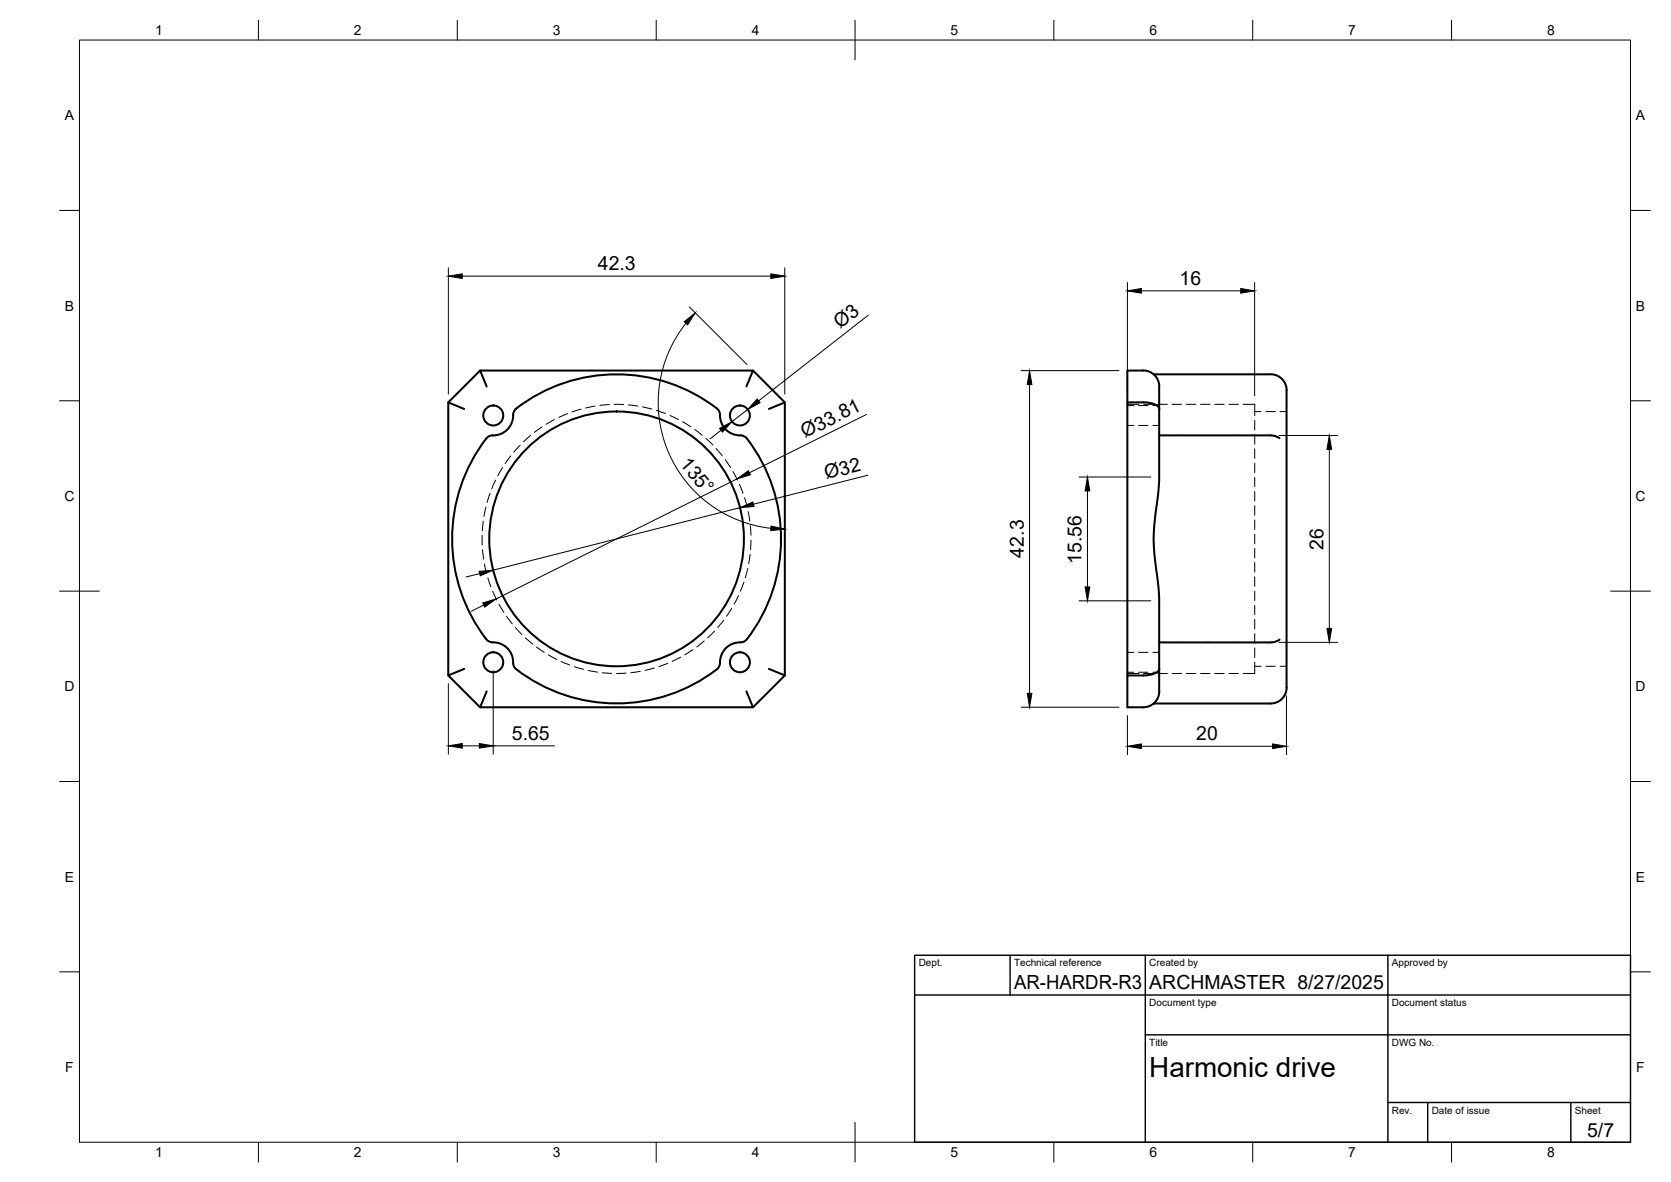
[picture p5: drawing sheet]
<svg xmlns="http://www.w3.org/2000/svg" width="420mm" height="297mm" viewBox="0 0 420 297" stroke-linecap="round" stroke-linejoin="round" font-family="sans-serif">
<!-- layer: Visible -->
<g fill="none" stroke="#000" stroke-width=".51">
<path d="M120.7 93.1h68.6l-1.6 4M122.4 97.1l-1.7-4-8 8M189.3 93.1l8 8-4 1.7M290.1 94.1h29.4M319.5 94.1a4 4 0 0 1 4 4M323.5 98.1v74.7M116.7 102.8l-4-1.7v68.6M197.3 101.1v68.6l-4-1.6M283.5 101.1v-8h4a4 4 0 0 1 4 4v5.7M287.5 101.1h-4v68.6M287.5 101.1h.9a3 3 0 0 1 3.1 1.7M291.5 102.8l-.2 19.9a81.7 81.7 0 0 0-1.1 15.7l1.3 11.7v23.6a4 4 0 0 1-4 4h-4v-8a17.2 17.2 0 0 0 6.5-.3 1.8 1.8 0 0 0 1.5-1.3"/>
<path d="M291.5 109.4h28l1.2 .2 1 .5M116.7 168.1l-4 1.6 8 8M122.4 173.7l-1.7 4h68.6l-1.6-4M180.3 168.2a41.3 41.3 0 0 1-50.8-.3l-.3-.6a5.8 5.8 0 0 0-2.5-5.1l-1.6-.7-1.6-.1-.7-.3a40.5 40.5 0 0 1-8.3-33.8 38.5 38.5 0 0 1 8.3-17.6l.4-.2a5.8 5.8 0 0 0 5.1-2.5l.6-1.6 .2-1.5 .2-.7a40.5 40.5 0 0 1 33.8-8.3 38.5 38.5 0 0 1 17.7 8.3l.1 .4a5.8 5.8 0 0 0 2.5 5.1l1.6 .6 1.5 .1 .7 .3a40.7 40.7 0 0 1 7.2 38.3 36.5 36.5 0 0 1-7.2 13.1l-.3 .2a5.8 5.8 0 0 0-5.1 2.5l-.7 1.6-.2 1.9-.6 .9M197.3 169.7l-8 8M321.7 160.7l-1 .6-1.2 .1h-28M323.5 172.8a4 4 0 0 1-4 4h-29.4"/>
<circle cx="124" cy="104.4" r="2.51"/>
<circle cx="186" cy="104.4" r="2.51"/>
<circle cx="155" cy="135.4" r="32"/>
<circle cx="124" cy="166.4" r="2.51"/>
<circle cx="186" cy="166.4" r="2.51"/>
</g>
<!-- layer: Hidden -->
<g fill="none" stroke="#000" stroke-width=".25">
<path d="M126.4 117.5l-1.2 2.1M128.4 114.6l-1.4 1.9M130.8 111.9l-1.6 1.7M133.4 109.4l-1.8 1.6M136.3 107.3l-1.9 1.4M139.4 105.4l-2.1 1.2M142.7 104l-2.2 .9M146.1 102.8l-2.3 .7M149.6 102.1l-2.3 .4M153.2 101.7l-2.4 .2M154.4 101.6l2.4 .1M158 101.8l2.4 .3"/>
<path d="M161.6 102.3l2.3 .5M165.1 103.1l2.2 .8M168.4 104.4l2.2 1M171.7 106l2 1.3M174.7 107.9l1.9 1.5M177.5 110.2l1.7 1.6M180.1 112.7l1.5 1.8M182.4 115.5l1.3 2M184.3 118.5l1.1 2.1M283.5 101.6h2.9M283.5 101.9h1.6M283.5 106.9h1.6"/>
<path d="M286.3 101.9h2.3M286.3 106.9h2.3M287.6 101.6h2.3M289.9 101.9h1.6M289.9 106.9h1.6M291.1 101.6h2.4M291.5 109.4h2.7M294.7 101.6h2.4M295.4 109.4h2.3M298.3 101.6h2.4M298.9 109.4h2.4M301.9 101.6h2.3"/>
<path d="M302.5 109.4h2.4M305.4 101.6h2.4M306.1 109.4h2.4M309 101.6h2.4M309.6 109.4h2.4M312.6 101.6h2.9v2.9M313.2 109.4h2.4M315.5 105.6v2.4M315.5 109.2v2.4M315.5 112.8v2.4M315.5 116.4v2.4M315.5 120v2.3"/>
<path d="M315.5 103.4h1.6M316.8 109.4l3.2 .1 1.7 .6M318.3 103.4h2.4M321.9 103.4h1.6M121.2 134.5v2.5M121.3 138.1l.3 2.4M121.5 131l-.2 2.4M122.2 127.4l-.5 2.4M123.2 124l-.7 2.3M124.6 120.7l-1 2.2M185.9 121.7l.9 2.3M187.2 125.1l.7 2.3"/>
<path d="M188.1 128.6l.4 2.3M188.6 139.3l-.3 2.4M188.7 132.1l.1 2.4M188.8 135.7l-.1 2.4M315.5 123.5v2.4M315.5 127.1v2.4M315.5 130.7v2.3M315.5 134.2v2.4M315.5 137.8v2.4M121.8 141.7l.5 2.3M122.7 145.2l.7 2.3M123.9 148.6l1 2.2"/>
<path d="M125.5 151.8l1.2 2.1M127.4 154.9l1.4 1.9M129.6 157.7l1.6 1.8M179.7 158.6l-1.7 1.7M182 155.8l-1.5 1.9M184 152.9l-1.3 2M185.7 149.7l-1.1 2.1M187 146.3l-.8 2.3M188 142.9l-.6 2.3M315.5 141.4v2.4M315.5 145v2.3M315.5 148.5v2.4"/>
<path d="M315.5 152.1v2.4M315.5 155.7v2.4M315.5 159.2v2.4M132.1 160.3l1.8 1.5M134.9 162.6l2 1.3M137.9 164.6l2.1 1.1M141.1 166.2l2.2 .9M144.4 167.5l2.3 .7M147.9 168.5l2.4 .4M151.4 169.1l2.4 .1M157.4 169.1l-2.4 .2M161 168.7l-2.4 .3"/>
<path d="M164.5 167.9l-2.3 .6M167.9 166.7l-2.2 .8M171.2 165.1l-2.2 1.1M174.2 163.3l-2 1.3M177.1 161.1l-1.9 1.5M283.5 163.9h1.6M283.5 168.9h1.6M283.5 169.3h2.9M286.3 163.9h2.3M286.3 168.9h2.3M287.6 169.3h2.3M289.9 163.9h1.6"/>
<path d="M289.9 168.9h1.6M291.1 169.3h2.4M291.5 161.4h2.7M294.7 169.3h2.4M295.4 161.4h2.3M298.3 169.3h2.4M298.9 161.4h2.4M301.9 169.3h2.3M302.5 161.4h2.4M305.4 169.3h2.4M306.1 161.4h2.4M309 169.3h2.4"/>
<path d="M309.6 161.4h2.4M313.2 161.4h2.4M315.5 162.8v2.4M315.5 166.4v2.9h-2.9M315.5 167.4h1.6M318.3 167.4h2.4M321.7 160.7l-1.7 .7h-3.2M321.9 167.4h1.6"/>
</g>
<!-- layer: BORDER -->
<g fill="none" stroke="#000" stroke-width=".25">
<path d="M20 10.1h390v276.9h-390zM65 5.1v5M115 5.1v5M165 5.1v5M215 5.1v10M265 5.1v5M315 5.1v5M365 5.1v5M15 52.9h5M410 52.9h5M15 100.7h5M410 100.7h5"/>
<path d="M15 148.6h10M405 148.6h10M15 196.4h5M410 196.4h5M15 244.2h5M410 244.2h5M65 287v5M115 287v5M165 287v5M215 282.1v9.9M265 287v5M315 287v5"/>
<path d="M365 287v5"/>
</g>
<!-- layer: TITLEBLOCK -->
<path d="M230 240.1h180v46.9h-180zM230 250h180M254 240.1v9.9M288 240.1v46.9M349 240.1v46.9M288 260.1h122M349 277.1h61M359 277.1v9.9M395 277.1v9.9" fill="none" stroke="#000" stroke-width=".36"/>
<!-- layer: FD_Dimensions -->
<g fill="none" stroke="#000" stroke-width=".25">
<path d="M112.7 67.3v31.7M116.2 69.4h77.6M173.3 77.1l14.5 14.5M197.3 67.3v31.7M218.3 79.2l-27.5 21.5M283.5 71v28.5M287 73.1h25M315.5 71v28.5M172.5 81.2a31.8 31.8 0 0 0 21.3 51.6M256.8 93.1h24.6M258.9 96.6v77.6M181.3 108.1l-2.8 2.2"/>
<path d="M188 102.9l-4 3.1M217.9 104.1l-29.5 14.7M218.2 119.4l-28.8 7.3M271.3 119.9h18.1M321.6 109.4h14.7M334.2 112.9v45M185.3 120.4l-60.5 30.1M186.1 127.6l-62.1 15.7M273.4 123.4v24.1M120.6 144.2l-3.4 .8M121.6 152l-3.1 1.6M271.3 151h18.1"/>
<path d="M112.7 171.8v17.7M124 168.5v21M256.8 177.7h24.6M283.5 179.8v9.8M321.6 161.4h14.7M323.5 174.9v14.7M116.2 187.4h4.3M124 187.4h15.4M287 187.5h33"/>
</g>
<g fill="#000" stroke="#000" stroke-width=".25">
<path d="M112.7 69.4l3.5-.6v1.2zM193.8 68.8l3.5 .6-3.5 .6zM283.5 73.1l3.5-.6v1.2zM312 72.5l3.5 .6-3.5 .6zM172 80.8l2.8-2.2-1.9 3zM258.9 93.1l.6 3.5h-1.2zM180.9 107.7l3.1-1.7-2.3 2.6zM185.3 120.4l2.9-2.1 .5 1zM190.4 100.3l.7 .9-3.1 1.7zM334.2 109.4l.6 3.5h-1.1zM186.1 127.6l3.2-1.4 .3 1.1zM193.9 132.2l3.4 .8-3.5 .4z"/>
<path d="M273.4 119.9l.6 3.5h-1.2zM120.5 143.6l3.5-.3-3.2 1.4zM121.4 151.5l3.4-1-2.9 2.1zM272.8 147.5h1.2l-.6 3.5zM333.7 157.9h1.1l-.6 3.5zM258.3 174.2h1.2l-.6 3.5zM112.7 187.4l3.5-.6v1.2zM120.5 186.8l3.5 .6-3.5 .6zM283.5 187.5l3.5-.5v1.1zM320 187l3.5 .5-3.5 .6z"/>
</g>
<text font-size="7" x="289" y="270.6">Harmonic drive</text>
<g font-size="4.9">
<text x="150.3" y="67.9">42.3</text>
<text x="296.6" y="71.6">16</text>
<text x="211.3" y="82.7" transform="rotate(-38 211.3 82.7)">Ø3</text>
<text x="202.4" y="110.1" transform="rotate(-26 202.4 110.1)">Ø33.81</text>
<text x="170.8" y="116.7" transform="rotate(50 170.8 116.7)">135°</text>
<text x="207.8" y="120.5" transform="rotate(-14 207.8 120.5)">Ø32</text>
<text x="257.4" y="140.1" transform="rotate(-90 257.4 140.1)">42.3</text>
<text x="272" y="141.7" transform="rotate(-90 272 141.7)">15.56</text>
<text x="332.8" y="138.1" transform="rotate(-90 332.8 138.1)">26</text>
<text x="128.7" y="186">5.65</text>
<text x="300.8" y="186.1">20</text>
<text x="255" y="248.5">AR-HARDR-R3</text>
<text x="289" y="248.5">ARCHMASTER 8/27/2025</text>
<text x="399.1" y="285.7">5/7</text>
</g>
<g font-size="3.5">
<text x="39" y="8.8">1</text>
<text x="89" y="8.8">2</text>
<text x="139" y="8.8">3</text>
<text x="189" y="8.8">4</text>
<text x="239" y="8.8">5</text>
<text x="289" y="8.8">6</text>
<text x="339" y="8.8">7</text>
<text x="389" y="8.8">8</text>
<text x="16.3" y="30.2">A</text>
<text x="411.3" y="30.2">A</text>
<text x="16.3" y="78">B</text>
<text x="411.3" y="78">B</text>
<text x="16.2" y="125.9">C</text>
<text x="411.2" y="125.9">C</text>
<text x="16.2" y="173.7">D</text>
<text x="411.2" y="173.7">D</text>
<text x="16.3" y="221.6">E</text>
<text x="411.3" y="221.6">E</text>
<text x="16.4" y="269.4">F</text>
<text x="411.4" y="269.4">F</text>
<text x="39" y="290.8">1</text>
<text x="89" y="290.8">2</text>
<text x="139" y="290.8">3</text>
<text x="189" y="290.8">4</text>
<text x="239" y="290.8">5</text>
<text x="289" y="290.8">6</text>
<text x="339" y="290.8">7</text>
<text x="389" y="290.8">8</text>
</g>
<g font-size="2.5">
<text x="231" y="242.9">Dept.</text>
<text x="255" y="242.9">Technical reference</text>
<text x="289" y="242.9">Created by</text>
<text x="350" y="242.9">Approved by</text>
<text x="289" y="252.8">Document type</text>
<text x="350" y="252.8">Document status</text>
<text x="289" y="262.9">Title</text>
<text x="350" y="262.9">DWG No.</text>
<text x="350" y="279.9">Rev.</text>
<text x="360" y="279.9">Date of issue</text>
<text x="396" y="279.9">Sheet</text>
</g>
</svg>
